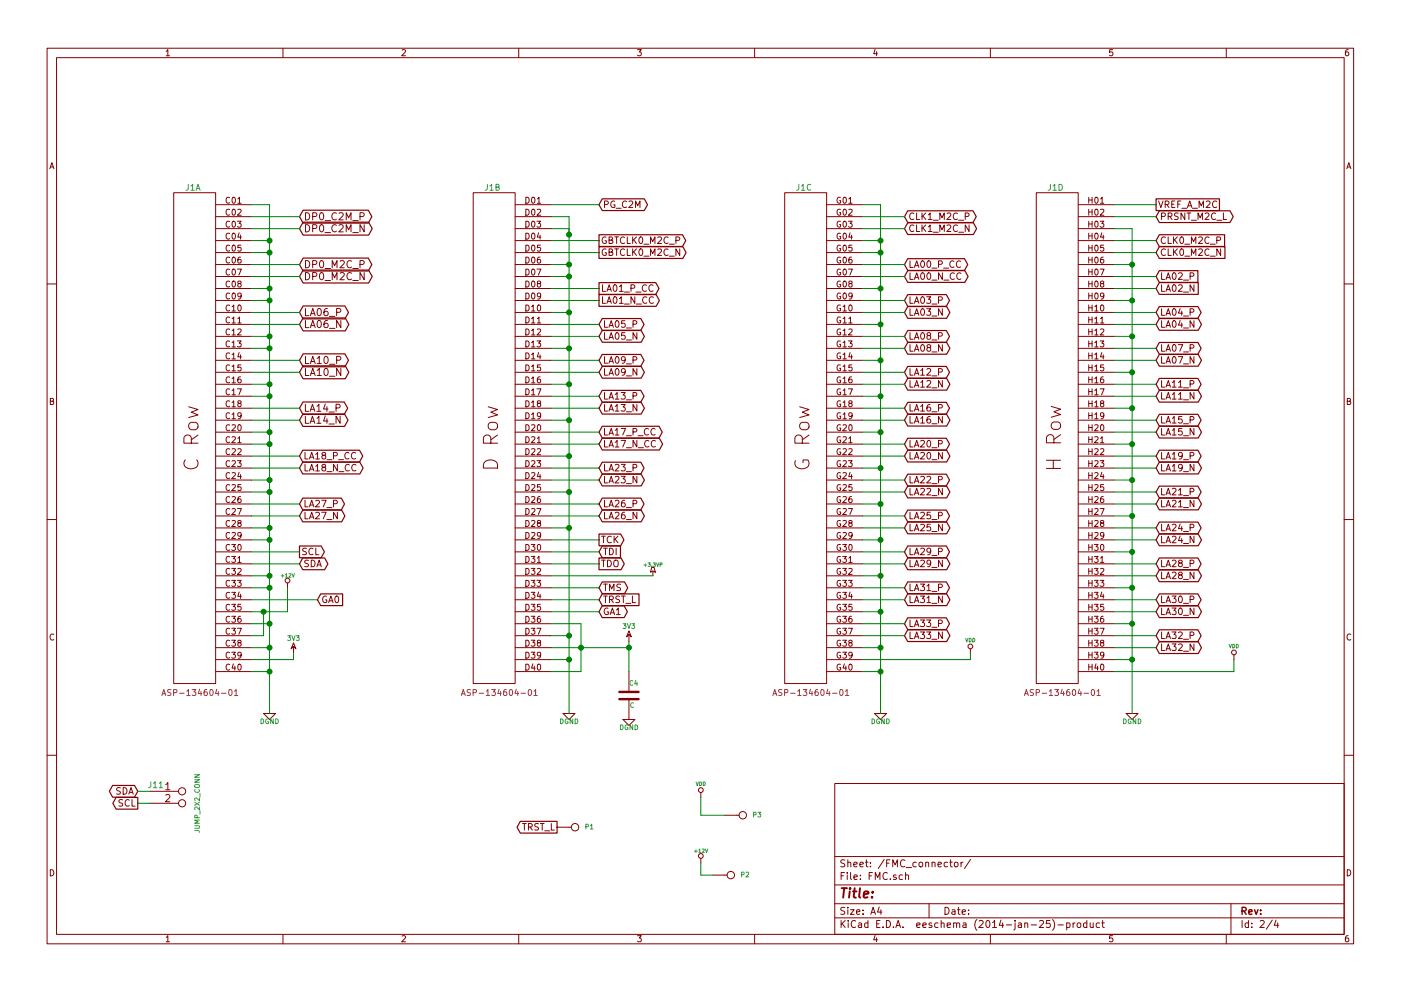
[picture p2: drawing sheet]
EESchema Schematic File Version 2
LIBS:conn
LIBS:Jumpers
LIBS:power
LIBS:device
LIBS:transistors
LIBS:linear
LIBS:regul
LIBS:74xx
LIBS:cmos4000
LIBS:adc-dac
LIBS:memory
LIBS:xilinx
LIBS:special
LIBS:microcontrollers
LIBS:dsp
LIBS:microchip
LIBS:analog_switches
LIBS:motorola
LIBS:texas
LIBS:intel
LIBS:audio
LIBS:interface
LIBS:digital-audio
LIBS:philips
LIBS:display
LIBS:cypress
LIBS:siliconi
LIBS:opto
LIBS:atmel
LIBS:contrib
LIBS:valves
LIBS:konektory
LIBS:clock
LIBS:FMC2DIFF-cache
EELAYER 24 0
EELAYER END
$Descr A4 11693 8268
encoding utf-8
Sheet 2 4
Title ""
Date ""
Rev ""
Comp ""
Comment1 ""
Comment2 ""
Comment3 ""
Comment4 ""
$EndDescr
$Comp
L DGND #PWR01
U 1 1
P 2250 5950
F 0 "#PWR01" H 2250 5950 40  0001 C CNN
F 1 "DGND" H 2250 5880 40  0000 C CNN
F 2 "" H 2250 5950 60  0000 C CNN
F 3 "" H 2250 5950 60  0000 C CNN
	1    2250 5950
	1    0    0    -1  
$EndComp
$Comp
L ASP-134604-01_(FMC) J1
U 1 1
P 1450 1600
F 0 "J1" H 1610 1640 50  0000 C CNN
F 1 "ASP-134604-01_(FMC)" H 1610 1730 60  0001 C CNN
F 2 "FMC" H 1600 1820 60  0001 C CNN
F 3 "" H 1700 1600 60  0000 C CNN
F 4 "ASP-134604-01" H 1610 2030 60  0001 C CNN "Manufacturer Part Number"
F 5 "ASP-134604-01" H 1610 2330 60  0001 C CNN "Vendor Part Number"
F 6 "FMC_Connector" H 1590 1930 60  0001 C CNN "Description"
F 7 "Samtec" H 1580 2240 60  0001 C CNN "Vendor"
F 8 "Samtec" H 1590 2140 60  0001 C CNN "Manufacturer"
F 9 "ASP-134604-01" H 1670 -2580 50  0000 C CNN "Component Value"
	1    1450 1600
	1    0    0    -1  
$EndComp
$Comp
L 3V3 #PWR02
U 1 1
P 2450 5450
F 0 "#PWR02" H 2450 5550 40  0001 C CNN
F 1 "3V3" H 2450 5575 40  0000 C CNN
F 2 "" H 2450 5450 60  0000 C CNN
F 3 "" H 2450 5450 60  0000 C CNN
	1    2450 5450
	1    0    0    -1  
$EndComp
$Comp
L ASP-134604-01_(FMC) J1
U 2 1
P 3950 1600
F 0 "J1" H 4110 1640 50  0000 C CNN
F 1 "ASP-134604-01_(FMC)" H 4110 1730 60  0001 C CNN
F 2 "FMC" H 4100 1820 60  0001 C CNN
F 3 "" H 4200 1600 60  0000 C CNN
F 4 "ASP-134604-01" H 4110 2030 60  0001 C CNN "Manufacturer Part Number"
F 5 "ASP-134604-01" H 4110 2330 60  0001 C CNN "Vendor Part Number"
F 6 "FMC_Connector" H 4090 1930 60  0001 C CNN "Description"
F 7 "Samtec" H 4080 2240 60  0001 C CNN "Vendor"
F 8 "Samtec" H 4090 2140 60  0001 C CNN "Manufacturer"
F 9 "ASP-134604-01" H 4170 -2580 50  0000 C CNN "Component Value"
	2    3950 1600
	1    0    0    -1  
$EndComp
$Comp
L +12V #PWR03
U 1 1
P 2400 4900
F 0 "#PWR03" H 2400 4850 20  0001 C CNN
F 1 "+12V" H 2400 5000 30  0000 C CNN
F 2 "" H 2400 4900 60  0000 C CNN
F 3 "" H 2400 4900 60  0000 C CNN
	1    2400 4900
	1    0    0    -1  
$EndComp
Text GLabel 2500 1900 2    60   BiDi ~ 0
DP0_C2M_N
Text GLabel 2500 1800 2    60   BiDi ~ 0
DP0_C2M_P
Text GLabel 2500 2200 2    60   BiDi ~ 0
DP0_M2C_P
Text GLabel 2500 2300 2    60   BiDi ~ 0
DP0_M2C_N
Text GLabel 2500 2600 2    60   BiDi ~ 0
LA06_P
Text GLabel 2500 2700 2    60   BiDi ~ 0
LA06_N
Text GLabel 2500 3000 2    60   BiDi ~ 0
LA10_P
Text GLabel 2500 3100 2    60   BiDi ~ 0
LA10_N
Text GLabel 2500 3400 2    59   BiDi ~ 0
LA14_P
Text GLabel 2500 3500 2    59   BiDi ~ 0
LA14_N
Text GLabel 2500 3800 2    55   BiDi ~ 0
LA18_P_CC
Text GLabel 2500 3900 2    55   BiDi ~ 0
LA18_N_CC
Text GLabel 2500 4200 2    55   BiDi ~ 0
LA27_P
Text GLabel 2500 4300 2    55   BiDi ~ 0
LA27_N
Text GLabel 2500 4600 2    55   Output ~ 0
SCL
Text GLabel 2500 4700 2    55   BiDi ~ 0
SDA
Text GLabel 2650 5000 2    55   Input ~ 0
GA0
Wire Wire Line
	2100 1700 2250 1700
Wire Wire Line
	2250 1700 2250 5950
Wire Wire Line
	2100 2000 2250 2000
Connection ~ 2250 2000
Wire Wire Line
	2100 2100 2250 2100
Connection ~ 2250 2100
Wire Wire Line
	2100 2400 2250 2400
Connection ~ 2250 2400
Wire Wire Line
	2100 2500 2250 2500
Connection ~ 2250 2500
Wire Wire Line
	2100 2800 2250 2800
Connection ~ 2250 2800
Wire Wire Line
	2100 2900 2250 2900
Connection ~ 2250 2900
Wire Wire Line
	2100 3200 2250 3200
Connection ~ 2250 3200
Wire Wire Line
	2100 3300 2250 3300
Connection ~ 2250 3300
Wire Wire Line
	2100 4900 2250 4900
Connection ~ 2250 4900
Wire Wire Line
	2100 4800 2250 4800
Connection ~ 2250 4800
Wire Wire Line
	2100 4500 2250 4500
Connection ~ 2250 4500
Wire Wire Line
	2100 4400 2250 4400
Connection ~ 2250 4400
Wire Wire Line
	2100 4100 2250 4100
Connection ~ 2250 4100
Wire Wire Line
	2100 4000 2250 4000
Connection ~ 2250 4000
Wire Wire Line
	2100 3700 2250 3700
Connection ~ 2250 3700
Wire Wire Line
	2100 3600 2250 3600
Connection ~ 2250 3600
Wire Wire Line
	2100 5200 2250 5200
Connection ~ 2250 5200
Wire Wire Line
	2100 5400 2250 5400
Connection ~ 2250 5400
Wire Wire Line
	2100 5600 2250 5600
Connection ~ 2250 5600
Wire Wire Line
	2450 5450 2450 5500
Wire Wire Line
	2450 5500 2100 5500
Wire Wire Line
	2100 5300 2200 5300
Wire Wire Line
	2200 5300 2200 5100
Connection ~ 2200 5100
Wire Wire Line
	2500 1800 2100 1800
Wire Wire Line
	2100 1900 2500 1900
Wire Wire Line
	2650 5000 2100 5000
Wire Wire Line
	2500 4700 2100 4700
Wire Wire Line
	2100 4600 2500 4600
Wire Wire Line
	2500 4300 2100 4300
Wire Wire Line
	2100 4200 2500 4200
Wire Wire Line
	2500 3900 2100 3900
Wire Wire Line
	2100 3800 2500 3800
Wire Wire Line
	2500 3500 2100 3500
Wire Wire Line
	2100 3400 2500 3400
Wire Wire Line
	2500 3100 2100 3100
Wire Wire Line
	2100 3000 2500 3000
Wire Wire Line
	2500 2700 2100 2700
Wire Wire Line
	2100 2600 2500 2600
Wire Wire Line
	2100 2200 2500 2200
Wire Wire Line
	2500 2300 2100 2300
Wire Wire Line
	2400 5100 2400 4900
Wire Wire Line
	2100 5100 2400 5100
$Comp
L DGND #PWR04
U 1 1
P 4750 5950
F 0 "#PWR04" H 4750 5950 40  0001 C CNN
F 1 "DGND" H 4750 5880 40  0000 C CNN
F 2 "" H 4750 5950 60  0000 C CNN
F 3 "" H 4750 5950 60  0000 C CNN
	1    4750 5950
	1    0    0    -1  
$EndComp
Wire Wire Line
	4600 1800 4750 1800
Wire Wire Line
	4750 1800 4750 5950
Wire Wire Line
	4600 1900 4750 1900
Wire Wire Line
	4750 1900 4750 1950
Connection ~ 4750 1950
Wire Wire Line
	4600 2200 4750 2200
Connection ~ 4750 2200
Wire Wire Line
	4600 2300 4750 2300
Connection ~ 4750 2300
Wire Wire Line
	4600 2600 4750 2600
Connection ~ 4750 2600
Wire Wire Line
	4600 2900 4750 2900
Connection ~ 4750 2900
Wire Wire Line
	4600 3200 4750 3200
Connection ~ 4750 3200
Wire Wire Line
	4600 3500 4750 3500
Connection ~ 4750 3500
Wire Wire Line
	4600 3800 4750 3800
Connection ~ 4750 3800
Wire Wire Line
	4600 4100 4750 4100
Connection ~ 4750 4100
Wire Wire Line
	4600 4400 4750 4400
Connection ~ 4750 4400
Wire Wire Line
	4600 5300 4750 5300
Connection ~ 4750 5300
Wire Wire Line
	4600 5500 4750 5500
Connection ~ 4750 5500
$Comp
L 3V3 #PWR05
U 1 1
P 5250 5350
F 0 "#PWR05" H 5250 5450 40  0001 C CNN
F 1 "3V3" H 5250 5475 40  0000 C CNN
F 2 "" H 5250 5350 60  0000 C CNN
F 3 "" H 5250 5350 60  0000 C CNN
	1    5250 5350
	1    0    0    -1  
$EndComp
Wire Wire Line
	4600 5400 5250 5400
Wire Wire Line
	4850 5600 4600 5600
Wire Wire Line
	4850 5200 4850 5600
Connection ~ 4850 5400
Wire Wire Line
	4600 5200 4850 5200
Wire Wire Line
	5250 5400 5250 5350
Text GLabel 5000 1700 2    55   BiDi ~ 0
PG_C2M
Text GLabel 5000 2000 2    55   Output ~ 0
GBTCLK0_M2C_P
Text GLabel 5000 2100 2    55   Output ~ 0
GBTCLK0_M2C_N
Text GLabel 5000 2400 2    55   Output ~ 0
LA01_P_CC
Text GLabel 5000 2500 2    55   Output ~ 0
LA01_N_CC
Text GLabel 5000 2700 2    55   BiDi ~ 0
LA05_P
Text GLabel 5000 2800 2    55   BiDi ~ 0
LA05_N
Text GLabel 5000 3000 2    55   BiDi ~ 0
LA09_P
Text GLabel 5000 3100 2    55   BiDi ~ 0
LA09_N
Text GLabel 5000 3300 2    55   BiDi ~ 0
LA13_P
Text GLabel 5000 3400 2    55   BiDi ~ 0
LA13_N
Text GLabel 5000 3600 2    55   BiDi ~ 0
LA17_P_CC
Text GLabel 5000 3700 2    55   BiDi ~ 0
LA17_N_CC
Text GLabel 5000 3900 2    55   BiDi ~ 0
LA23_P
Text GLabel 5000 4000 2    55   BiDi ~ 0
LA23_N
Text GLabel 5000 4200 2    55   BiDi ~ 0
LA26_P
Text GLabel 5000 4300 2    55   BiDi ~ 0
LA26_N
Text GLabel 5000 4500 2    55   Output ~ 0
TCK
Text GLabel 5000 4600 2    55   Input ~ 0
TDI
Text GLabel 5000 4700 2    55   Output ~ 0
TDO
Text GLabel 5000 4900 2    55   BiDi ~ 0
TMS
Text GLabel 5000 5000 2    55   Input ~ 0
TRST_L
Text GLabel 5000 5100 2    55   BiDi ~ 0
GA1
$Comp
L +3.3VP #PWR06
U 1 1
P 5450 4800
F 0 "#PWR06" H 5500 4830 20  0001 C CNN
F 1 "+3.3VP" H 5450 4890 30  0000 C CNN
F 2 "" H 5450 4800 60  0000 C CNN
F 3 "" H 5450 4800 60  0000 C CNN
	1    5450 4800
	1    0    0    -1  
$EndComp
Wire Wire Line
	5450 4800 4600 4800
Wire Wire Line
	4600 4900 5000 4900
Wire Wire Line
	5000 5000 4600 5000
Wire Wire Line
	4600 5100 5000 5100
Wire Wire Line
	5000 4700 4600 4700
Wire Wire Line
	4600 4600 5000 4600
Wire Wire Line
	4600 4500 5000 4500
Wire Wire Line
	5000 4300 4600 4300
Wire Wire Line
	4600 4200 5000 4200
Wire Wire Line
	5000 4000 4600 4000
Wire Wire Line
	4600 3900 5000 3900
Wire Wire Line
	5000 3700 4600 3700
Wire Wire Line
	4600 3600 5000 3600
Wire Wire Line
	5000 3400 4600 3400
Wire Wire Line
	5000 3300 4600 3300
Wire Wire Line
	4600 3100 5000 3100
Wire Wire Line
	5000 3000 4600 3000
Wire Wire Line
	4600 2800 5000 2800
Wire Wire Line
	5000 2700 4600 2700
Wire Wire Line
	4600 2500 5000 2500
Wire Wire Line
	5000 2400 4600 2400
Wire Wire Line
	4600 2100 5000 2100
Wire Wire Line
	4600 2000 5000 2000
Wire Wire Line
	5000 1700 4600 1700
$Comp
L ASP-134604-01_(FMC) J1
U 3 1
P 6550 1600
F 0 "J1" H 6710 1640 50  0000 C CNN
F 1 "ASP-134604-01_(FMC)" H 6710 1730 60  0001 C CNN
F 2 "FMC" H 6700 1820 60  0001 C CNN
F 3 "" H 6800 1600 60  0000 C CNN
F 4 "ASP-134604-01" H 6710 2030 60  0001 C CNN "Manufacturer Part Number"
F 5 "ASP-134604-01" H 6710 2330 60  0001 C CNN "Vendor Part Number"
F 6 "FMC_Connector" H 6690 1930 60  0001 C CNN "Description"
F 7 "Samtec" H 6680 2240 60  0001 C CNN "Vendor"
F 8 "Samtec" H 6690 2140 60  0001 C CNN "Manufacturer"
F 9 "ASP-134604-01" H 6770 -2580 50  0000 C CNN "Component Value"
	3    6550 1600
	1    0    0    -1  
$EndComp
$Comp
L ASP-134604-01_(FMC) J1
U 4 1
P 8650 1600
F 0 "J1" H 8810 1640 50  0000 C CNN
F 1 "ASP-134604-01_(FMC)" H 8810 1730 60  0001 C CNN
F 2 "FMC" H 8800 1820 60  0001 C CNN
F 3 "" H 8900 1600 60  0000 C CNN
F 4 "ASP-134604-01" H 8810 2030 60  0001 C CNN "Manufacturer Part Number"
F 5 "ASP-134604-01" H 8810 2330 60  0001 C CNN "Vendor Part Number"
F 6 "FMC_Connector" H 8790 1930 60  0001 C CNN "Description"
F 7 "Samtec" H 8780 2240 60  0001 C CNN "Vendor"
F 8 "Samtec" H 8790 2140 60  0001 C CNN "Manufacturer"
F 9 "ASP-134604-01" H 8870 -2580 50  0000 C CNN "Component Value"
	4    8650 1600
	1    0    0    -1  
$EndComp
$Comp
L DGND #PWR07
U 1 1
P 7350 5950
F 0 "#PWR07" H 7350 5950 40  0001 C CNN
F 1 "DGND" H 7350 5880 40  0000 C CNN
F 2 "" H 7350 5950 60  0000 C CNN
F 3 "" H 7350 5950 60  0000 C CNN
	1    7350 5950
	1    0    0    -1  
$EndComp
$Comp
L DGND #PWR08
U 1 1
P 9450 5950
F 0 "#PWR08" H 9450 5950 40  0001 C CNN
F 1 "DGND" H 9450 5880 40  0000 C CNN
F 2 "" H 9450 5950 60  0000 C CNN
F 3 "" H 9450 5950 60  0000 C CNN
	1    9450 5950
	1    0    0    -1  
$EndComp
Wire Wire Line
	7200 1700 7350 1700
Wire Wire Line
	7350 1700 7350 5950
Wire Wire Line
	7200 2000 7350 2000
Connection ~ 7350 2000
Wire Wire Line
	7200 2100 7350 2100
Connection ~ 7350 2100
Wire Wire Line
	7200 2400 7350 2400
Connection ~ 7350 2400
Wire Wire Line
	7200 2700 7350 2700
Connection ~ 7350 2700
Wire Wire Line
	7200 3000 7350 3000
Connection ~ 7350 3000
Wire Wire Line
	7200 3300 7350 3300
Connection ~ 7350 3300
Wire Wire Line
	7200 3600 7350 3600
Connection ~ 7350 3600
Wire Wire Line
	7200 3900 7350 3900
Connection ~ 7350 3900
Wire Wire Line
	7200 4200 7350 4200
Connection ~ 7350 4200
Wire Wire Line
	7200 4500 7350 4500
Connection ~ 7350 4500
Wire Wire Line
	7200 4800 7350 4800
Connection ~ 7350 4800
Wire Wire Line
	7200 5100 7350 5100
Connection ~ 7350 5100
Wire Wire Line
	7200 5400 7350 5400
Connection ~ 7350 5400
Wire Wire Line
	7200 5600 7350 5600
Connection ~ 7350 5600
Wire Wire Line
	9300 1900 9450 1900
Wire Wire Line
	9450 1900 9450 5950
Wire Wire Line
	9300 2200 9450 2200
Connection ~ 9450 2200
Wire Wire Line
	9300 2500 9450 2500
Connection ~ 9450 2500
Wire Wire Line
	9300 2800 9450 2800
Connection ~ 9450 2800
Wire Wire Line
	9300 3100 9450 3100
Connection ~ 9450 3100
Wire Wire Line
	9300 3400 9450 3400
Connection ~ 9450 3400
Wire Wire Line
	9300 3700 9450 3700
Connection ~ 9450 3700
Wire Wire Line
	9300 4000 9450 4000
Connection ~ 9450 4000
Wire Wire Line
	9300 4300 9450 4300
Connection ~ 9450 4300
Wire Wire Line
	9300 4600 9450 4600
Connection ~ 9450 4600
Wire Wire Line
	9300 4900 9450 4900
Connection ~ 9450 4900
Wire Wire Line
	9300 5200 9450 5200
Connection ~ 9450 5200
Wire Wire Line
	9300 5500 9450 5500
Connection ~ 9450 5500
Text GLabel 7550 1800 2    55   BiDi ~ 0
CLK1_M2C_P
Text GLabel 7550 1900 2    55   BiDi ~ 0
CLK1_M2C_N
Text GLabel 7550 2200 2    55   BiDi ~ 0
LA00_P_CC
Text GLabel 7550 2300 2    55   BiDi ~ 0
LA00_N_CC
Text GLabel 7550 2500 2    55   BiDi ~ 0
LA03_P
Text GLabel 7550 2600 2    55   BiDi ~ 0
LA03_N
Text GLabel 7550 2800 2    55   BiDi ~ 0
LA08_P
Text GLabel 7550 2900 2    55   BiDi ~ 0
LA08_N
Text GLabel 7550 3100 2    55   BiDi ~ 0
LA12_P
Text GLabel 7550 3200 2    55   BiDi ~ 0
LA12_N
Text GLabel 7550 3400 2    55   BiDi ~ 0
LA16_P
Text GLabel 7550 3500 2    55   BiDi ~ 0
LA16_N
Text GLabel 7550 3700 2    55   BiDi ~ 0
LA20_P
Text GLabel 7550 3800 2    55   BiDi ~ 0
LA20_N
Text GLabel 7550 4000 2    55   BiDi ~ 0
LA22_P
Text GLabel 7550 4100 2    55   BiDi ~ 0
LA22_N
Text GLabel 7550 4300 2    55   BiDi ~ 0
LA25_P
Text GLabel 7550 4400 2    55   BiDi ~ 0
LA25_N
Text GLabel 7550 4600 2    55   BiDi ~ 0
LA29_P
Text GLabel 7550 4700 2    55   BiDi ~ 0
LA29_N
Text GLabel 7550 4900 2    55   BiDi ~ 0
LA31_P
Text GLabel 7550 5000 2    55   BiDi ~ 0
LA31_N
Text GLabel 7550 5200 2    55   BiDi ~ 0
LA33_P
Text GLabel 7550 5300 2    55   BiDi ~ 0
LA33_N
$Comp
L VDD #PWR09
U 1 1
P 8100 5450
F 0 "#PWR09" H 8100 5550 30  0001 C CNN
F 1 "VDD" H 8100 5560 30  0000 C CNN
F 2 "" H 8100 5450 60  0000 C CNN
F 3 "" H 8100 5450 60  0000 C CNN
	1    8100 5450
	-1   0    0    -1  
$EndComp
Wire Wire Line
	7200 1800 7550 1800
Wire Wire Line
	7550 1900 7200 1900
Wire Wire Line
	7200 2200 7550 2200
Wire Wire Line
	7550 2300 7200 2300
Wire Wire Line
	7200 2500 7550 2500
Wire Wire Line
	7550 2600 7200 2600
Wire Wire Line
	7200 2800 7550 2800
Wire Wire Line
	7200 2900 7550 2900
Wire Wire Line
	7550 3100 7200 3100
Wire Wire Line
	7200 3200 7550 3200
Wire Wire Line
	7550 3400 7200 3400
Wire Wire Line
	7200 3500 7550 3500
Wire Wire Line
	7550 3700 7200 3700
Wire Wire Line
	7200 3800 7550 3800
Wire Wire Line
	7550 4000 7200 4000
Wire Wire Line
	7200 4100 7550 4100
Wire Wire Line
	7550 4300 7200 4300
Wire Wire Line
	7550 4400 7200 4400
Wire Wire Line
	7200 4600 7550 4600
Wire Wire Line
	7550 4700 7200 4700
Wire Wire Line
	7200 4900 7550 4900
Wire Wire Line
	7550 5000 7200 5000
Wire Wire Line
	7200 5200 7550 5200
Wire Wire Line
	7550 5300 7200 5300
Text GLabel 9650 1700 2    55   UnSpc ~ 0
VREF_A_M2C
Text GLabel 9650 1800 2    55   BiDi ~ 0
PRSNT_M2C_L
Wire Wire Line
	7200 5500 8100 5500
Wire Wire Line
	8100 5500 8100 5450
Text GLabel 9650 2000 2    55   Input ~ 0
CLK0_M2C_P
Text GLabel 9650 2100 2    55   Input ~ 0
CLK0_M2C_N
Text GLabel 9650 2300 2    55   Input ~ 0
LA02_P
Text GLabel 9650 2400 2    55   Input ~ 0
LA02_N
Text GLabel 9650 2600 2    55   BiDi ~ 0
LA04_P
Text GLabel 9650 2700 2    55   BiDi ~ 0
LA04_N
Text GLabel 9650 2900 2    55   BiDi ~ 0
LA07_P
Text GLabel 9650 3000 2    55   BiDi ~ 0
LA07_N
Text GLabel 9650 3200 2    55   BiDi ~ 0
LA11_P
Text GLabel 9650 3300 2    55   BiDi ~ 0
LA11_N
Text GLabel 9650 3500 2    55   BiDi ~ 0
LA15_P
Text GLabel 9650 3600 2    55   BiDi ~ 0
LA15_N
Text GLabel 9650 3800 2    55   BiDi ~ 0
LA19_P
Text GLabel 9650 3900 2    55   BiDi ~ 0
LA19_N
Text GLabel 9650 4100 2    55   BiDi ~ 0
LA21_P
Text GLabel 9650 4200 2    55   BiDi ~ 0
LA21_N
Text GLabel 9650 4400 2    55   BiDi ~ 0
LA24_P
Text GLabel 9650 4500 2    55   BiDi ~ 0
LA24_N
Text GLabel 9650 4700 2    55   BiDi ~ 0
LA28_P
Text GLabel 9650 4800 2    55   BiDi ~ 0
LA28_N
Text GLabel 9650 5000 2    55   BiDi ~ 0
LA30_P
Text GLabel 9650 5100 2    55   BiDi ~ 0
LA30_N
Text GLabel 9650 5300 2    55   BiDi ~ 0
LA32_P
Text GLabel 9650 5400 2    55   BiDi ~ 0
LA32_N
$Comp
L VDD #PWR010
U 1 1
P 10300 5500
F 0 "#PWR010" H 10300 5600 30  0001 C CNN
F 1 "VDD" H 10300 5610 30  0000 C CNN
F 2 "" H 10300 5500 60  0000 C CNN
F 3 "" H 10300 5500 60  0000 C CNN
	1    10300 5500
	-1   0    0    -1  
$EndComp
Wire Wire Line
	9650 1700 9300 1700
Wire Wire Line
	9300 1800 9650 1800
Wire Wire Line
	9650 2000 9300 2000
Wire Wire Line
	9300 2100 9650 2100
Wire Wire Line
	9650 2300 9300 2300
Wire Wire Line
	9300 2400 9650 2400
Wire Wire Line
	9650 2600 9300 2600
Wire Wire Line
	9300 2700 9650 2700
Wire Wire Line
	9650 2900 9300 2900
Wire Wire Line
	9300 3000 9650 3000
Wire Wire Line
	9650 3200 9300 3200
Wire Wire Line
	9300 3300 9650 3300
Wire Wire Line
	9300 3500 9650 3500
Wire Wire Line
	9300 3600 9650 3600
Wire Wire Line
	9650 3800 9300 3800
Wire Wire Line
	9650 3900 9300 3900
Wire Wire Line
	9300 4100 9650 4100
Wire Wire Line
	9650 4200 9300 4200
Wire Wire Line
	9300 4400 9650 4400
Wire Wire Line
	9650 4500 9300 4500
Wire Wire Line
	9300 4700 9650 4700
Wire Wire Line
	9650 4800 9300 4800
Wire Wire Line
	9300 5000 9650 5000
Wire Wire Line
	9300 5100 9650 5100
Wire Wire Line
	9650 5300 9300 5300
Wire Wire Line
	9300 5400 9650 5400
Wire Wire Line
	9300 5600 10300 5600
Wire Wire Line
	10300 5600 10300 5500
$Comp
L JUMP_2X2_CONN J11
U 1 1
P 1650 6750
F 0 "J11" H 1300 6950 50  0000 C CNN
F 1 "JUMP_2X2_CONN" V 1650 6800 40  0000 C CNN
F 2 "" H 1650 6750 60  0000 C CNN
F 3 "" H 1650 6750 60  0000 C CNN
	1    1650 6750
	1    0    0    -1  
$EndComp
Text GLabel 1150 6700 0    55   Output ~ 0
SCL
Text GLabel 1150 6600 0    55   BiDi ~ 0
SDA
Wire Wire Line
	1150 6600 1250 6600
Wire Wire Line
	1150 6700 1250 6700
$EndSCHEMATC
